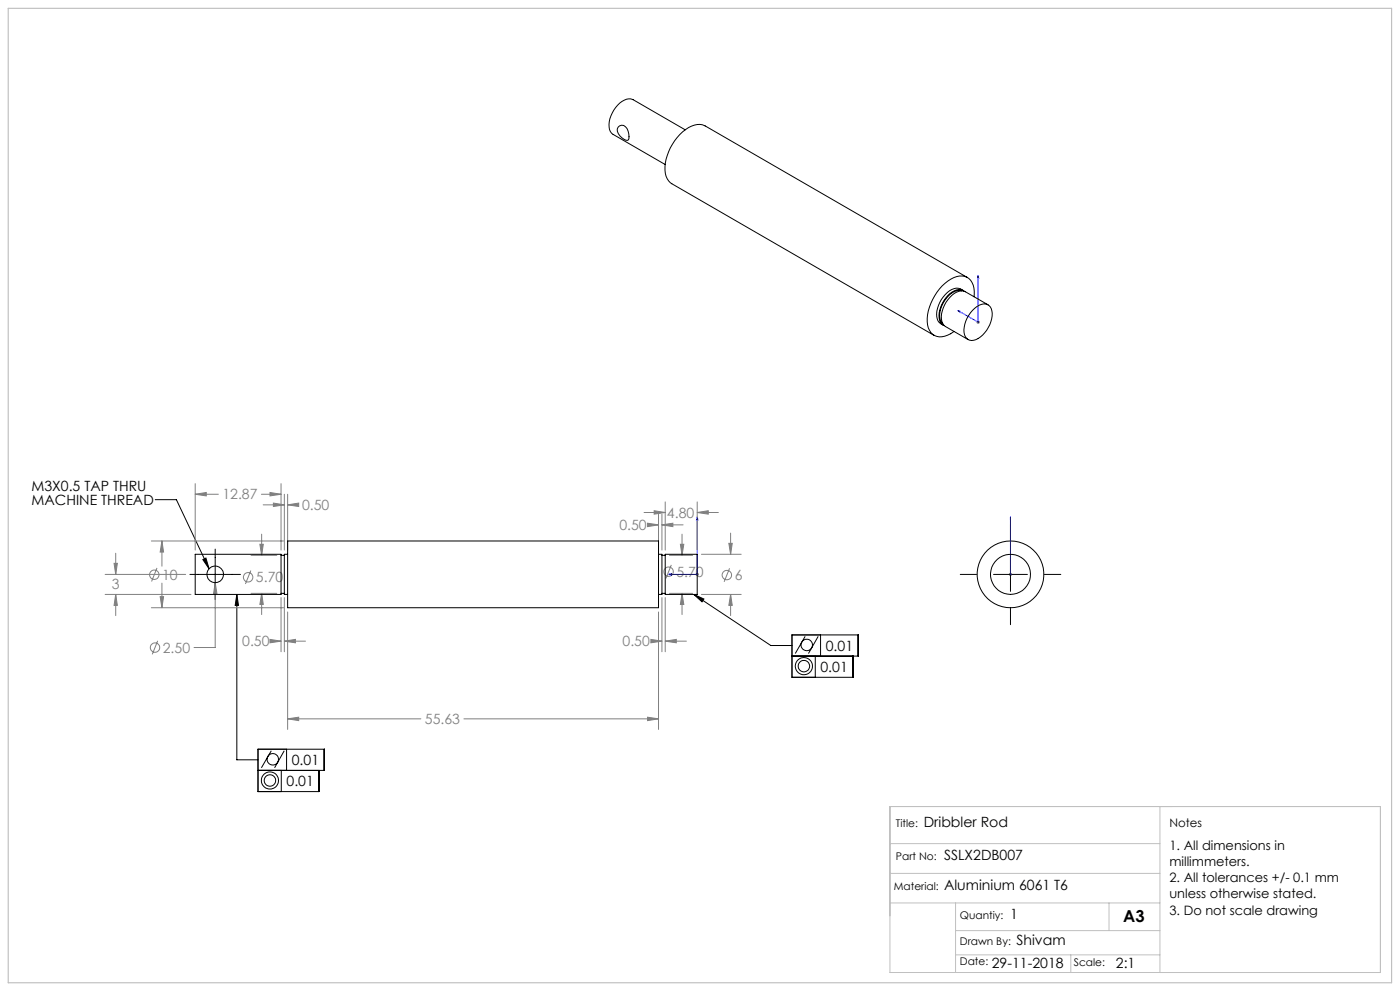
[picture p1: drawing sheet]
<svg xmlns="http://www.w3.org/2000/svg" width="420mm" height="297mm" viewBox="0 0 420 297" stroke-linecap="round" stroke-linejoin="round" font-family="sans-serif">
<g fill="none" stroke="#808080" stroke-width=".3">
<path d="M292.9 96.6h1M293.1 96.2l.7 .7M293.4 96.1v.9M293.8 96.2l-.7 .7M58.6 148.1l3.3-.5v1zM58.6 145v19.8M58.6 148.1h6.9M78.4 148.1h5.9M79 151.3h6.3M81 147.6l3.3 .5-3.3 .5zM82 150.8l3.3 .5-3.3 .5zM84.3 145v19.8"/>
<path d="M85.3 148.1v16.7M86.3 151.3l3.3-.5v1zM86.3 148.1v16.7M86.3 151.3h3.1M193.2 153.6h6.4M194.3 156.8l3.3 .5-3.3 .5zM195.2 157.3h2.4M196.3 153.1l3.3 .5-3.3 .5zM197.6 154.1v10.7M198.6 157.3l3.3-.5v1zM198.6 154.1v10.7M198.6 157.3h6.3"/>
<path d="M199.6 150.4v14.4M209.2 153.6l3.3-.5v1zM209.2 150.4v14.4M209.2 153.6h6.3M219.2 159.8v6.3M31.5 172.2h24.2M31.5 178.1h25.8M34.2 168.8h1l-.5 3.4zM34.7 178.1l.5 3.3h-1zM34.7 165.8v6.4M34.7 178.1v6.4M45.4 162.1h39.6"/>
<path d="M47.1 170.2l-1.6 4.1M48 178.8h1.1l-.5 3.3zM48.6 162.1l.5 3.3h-1.1zM48.6 162.1v7.6M48.6 174.8v7.3M64.6 174.6l.5 3.3h-1zM64.6 174.6v19.5h-6.4M75.2 171l-1.6 4M75.3 166.4h7.7M75.3 177.8h7.7M78 163.1h1l-.5 3.3zM78.5 177.8l.5 3.3h-1z"/>
<path d="M78.5 160.1v6.3M78.5 177.8v6.4M84.3 179.1v16.2M85.3 179.1v16.2M198.6 179.1v16.2M199.6 179.1v16.2M200.8 166.4h7M200.8 177.8h7M201.4 169.3l-1.6 4.1M204.1 163.1h1l-.5 3.3zM204.6 177.8l.5 3.3h-1zM204.6 160.1v6.3"/>
<path d="M204.6 177.8v6.4M208.7 172.2h1M208.8 171.8l.7 .7M209.2 171.6v1M209.5 171.8l-.7 .7M210.4 166.1h12M210.4 178.1h12M218.7 162.8h1l-.5 3.3zM218.9 170.3l-1.7 4.1M219.2 178.1l.5 3.3h-1zM219.2 178.1v6.4M302.6 172.2h1.1"/>
<path d="M302.8 171.8l.7 .7M303.1 171.6v1M303.5 171.8l-.7 .7M45.4 182.1h39.6M47.3 192l-1.6 4.1M81 191.6l3.3 .6-3.3 .4zM82 192.2h2.3M85.3 192.2l3.3-.6v1zM85.3 192.2h6.4M86.3 183.4v35.2M195.3 191.6l3.3 .6-3.3 .4zM196.1 192.2h2.5"/>
<path d="M197.6 183.4v35.2M199.6 192.2l3.3-.6v1zM199.6 192.2h6.3M86.3 215.4l3.3-.5v1.1zM86.3 215.4h40M139.2 215.4h58.4M194.3 214.9l3.3 .5-3.3 .6z"/>
<circle cx="46.3" cy="172.2" r="1.42"/>
<circle cx="74.4" cy="173" r="1.41"/>
<circle cx="200.6" cy="171.3" r="1.42"/>
<circle cx="218.1" cy="172.3" r="1.41"/>
<circle cx="46.5" cy="194.1" r="1.4"/>
</g>
<g fill="none" stroke="#000" stroke-width=".3">
<path d="M46.6 149.8h6.3l9.8 20.7M303.1 157.1v4.9M57 172.2h15.1M60.9 167.7l.9-.5 .9 3.3zM64.6 164.6v15.1M71 178.1v49.6h6.4M71 178.1l.5 3.3h-.9zM208.1 178.1l23.1 15.4h6.4M208.1 178.1l3.1 1.4-.6 .9zM288.1 172.2h4.9M298.1 172.2h10.1M303.1 167.1v10.1"/>
<path d="M313.3 172.2h4.9M237.6 196.6h19.9v-6.3h-19.9v12.7h18.3v-6.4M241.5 190.7l-2.9 5.2M244.6 196.6v6.4M245.5 190.7l-3 5.2M246.2 190.3v6.3M303.1 182.3v4.9M77.4 230.9h19.9v-6.4h-19.9v12.7h18.3v-6.3M81.4 225l-3 5.1M84.4 230.9v6.3M85.3 225l-2.9 5.1M86 224.5v6.4"/>
<circle cx="241.2" cy="199.6" r="2.57"/>
<circle cx="241.2" cy="199.6" r="1.72"/>
<circle cx="242" cy="193.3" r="1.71"/>
<circle cx="81" cy="233.9" r="2.58"/>
<circle cx="81" cy="233.9" r="1.71"/>
<circle cx="81.8" cy="227.6" r="1.71"/>
</g>
<path d="M287.3 93.1l.7 .1v.4zM293.4 82.5l.2 .8-.3-.2zM293.4 82.5v14.1l-6.1-3.5M209.2 154.9l.2 .9h-.4zM209.2 154.9v17.3h-8.6M303.1 154.9v.9v-.9M303.1 154.9v17.3M200.6 172.2l.8-.3v.5zM303.1 171.9v.5zM303.1 172.2h.1" fill="none" stroke="#00f" stroke-width=".3"/>
<path d="M267 252.8h81M267 241.7h147.1v49.8h-147.1zM348 241.7v49.8M267 261.8h81M267 270.6h81M286.7 270.6v20.9M286.7 278.9h61.3M332.7 270.6v8.3M286.7 286.2h61.3M321.2 286.2v5.3" fill="none" stroke="#c0c0c0" stroke-width=".3"/>
<path d="M2.5 2.5h415v292h-415z" fill="none" stroke="#c0c0c0" stroke-width=".35"/>
<path d="M60.9 167.7l.9-.5 .9 3.3zM208.1 178.1l3.1 1.4-.6 .9zM71 178.1l.5 3.3h-.9z" fill="#000"/>
<g fill="#00f">
<path d="M200.6 172.2l.8 .2v-.5zM209.2 154.9l-.2 .9h.4z"/>
<path d="M303.1 171.9v.5zM303.1 154.9v.9zM287.3 93.1l.7 .5v-.4zM293.4 82.5l-.1 .6 .3 .2z"/>
</g>
<path d="M86.3 215.4l3.3-.5v1.1zM194.3 214.9l3.3 .5-3.3 .6zM48.6 162.1l.5 3.3h-1.1zM48 178.8h1.1l-.5 3.3zM218.7 162.8h1l-.5 3.3zM219.2 178.1l.5 3.3h-1zM209.2 153.6l3.3-.5v1zM196.3 153.1l3.3 .5-3.3 .5zM81 147.6l3.3 .5-3.3 .5zM58.6 148.1l3.3-.5v1zM81 191.6l3.3 .6-3.3 .4zM85.3 192.2l3.3-.6v1zM86.3 151.3l3.3-.5v1zM82 150.8l3.3 .5-3.3 .5zM195.3 191.6l3.3 .6-3.3 .4zM199.6 192.2l3.3-.6v1zM198.6 157.3l3.3-.5v1zM194.3 156.8l3.3 .5-3.3 .5zM204.1 163.1h1l-.5 3.3zM204.6 177.8l.5 3.3h-1zM64.6 174.6l-.5 3.3h1zM34.2 168.8h1l-.5 3.4zM34.7 178.1l.5 3.3h-1zM78 163.1h1l-.5 3.3zM78.5 177.8l.5 3.3h-1z" fill="#808080"/>
<g fill="none" stroke="#000" stroke-width=".3">
<path d="M185.4 38.1a1.71 1.71 0 0 1 1.9-.4 1.71 1.71 0 0 1 1.1 1.6l.3 1.6-.2 1a3.2 3.2 0 0 1-3.3-2.5zM205.6 38.9l-15.7-9a4 4 0 0 0-4.6 1.6 7.8 7.8 0 0 0-2.2 7.9l.8 .8 15.7 9.1M288.5 87.2a4.4 4.4 0 0 0-4.5 2 7.4 7.4 0 0 0-1.8 7l.6 .8M288.9 87a3.4 3.4 0 0 0-4.7 .7 8.3 8.3 0 0 0-2.8 8.4l.3 .5 1.2 .8M289.3 87.3a3.3 3.3 0 0 0-4.4 .7 8.4 8.4 0 0 0-2.8 8.6l1.2 1M290.2 83.2l-78.6-45.5a5.4 5.4 0 0 0-5.9 1.1 15 15 0 0 0-6.1 13.2 4.6 4.6 0 0 0 1.9 3.1l78.7 45.4M291.7 93a3.8 3.8 0 0 1 5-1.4 5.1 5.1 0 0 1 .2 5.7 7.4 7.4 0 0 1-5.4 4.8 2.93 2.93 0 0 1-2.2-4.1l.8-2.6zM292.2 88.9a5.2 5.2 0 0 0-2.8-6.1 7.6 7.6 0 0 0-6.8 2.9 14.2 14.2 0 0 0-4.1 12.5 3.9 3.9 0 0 0 5.8 2.2l1.9-1.1M296.4 91.4l-6.8-3.9a4 4 0 0 0-4.6 1.6 7.9 7.9 0 0 0-2.2 7.8l.8 .9 6.8 4M58.6 166.1h25.7v12h-25.7zM84.3 166.4h1M84.3 177.8h1"/>
<path d="M86.3 162.1h111.3v20h-111.3zM86.3 166.1h-1v12h1M197.6 166.1h1v12h-1M198.6 166.4h1M198.6 177.8h1M199.6 166.1h9.6v12h-9.6z"/>
<circle cx="64.6" cy="172.1" r="2.5"/>
<circle cx="303.2" cy="172.1" r="10"/>
<circle cx="303.2" cy="172.1" r="6"/>
</g>
<text font-size="4.9" x="337" y="276.5">A3</text>
<g font-size="4.2">
<text x="9.5" y="147.1">M3X0.5 TAP THRU</text>
<text x="9.5" y="151.3">MACHINE THREAD</text>
<text x="247.7" y="195">0.01</text>
<text x="246.1" y="201.4">0.01</text>
<text x="87.6" y="229.3">0.01</text>
<text x="86" y="235.7">0.01</text>
<text x="277.1" y="247.9">Dribbler Rod</text>
<text x="283.2" y="257.7">SSLX2DB007</text>
<text x="283.2" y="266.8">Aluminium 6061 T6</text>
<text x="303" y="275.3">1</text>
<text x="304.9" y="283.2">Shivam</text>
<text x="297.6" y="290.1">29-11-2018</text>
<text x="334.8" y="290.2">2:1</text>
</g>
<g font-size="4.2" fill="#808080">
<text x="66.7" y="149.7">12.87</text>
<text x="90.6" y="152.9">0.50</text>
<text x="200.1" y="155.2">4.80</text>
<text x="185.8" y="158.9">0.50</text>
<text x="48.6" y="173.8">10</text>
<text x="202.9" y="172.9">5.70</text>
<text x="220.4" y="173.9">6</text>
<text x="33.6" y="176.5">3</text>
<text x="76.8" y="174.5">5.70</text>
<text x="48.9" y="195.6">2.50</text>
<text x="72.7" y="193.7">0.50</text>
<text x="186.8" y="193.7">0.50</text>
<text x="127.5" y="217">55.63</text>
</g>
<g font-size="3.9">
<text x="350.8" y="254.6">1. All dimensions in</text>
<text x="350.8" y="259.5">millimmeters.</text>
<text x="350.8" y="264.4">2. All tolerances +/- 0.1 mm</text>
<text x="350.8" y="269.3">unless otherwise stated.</text>
<text x="350.8" y="274.2">3. Do not scale drawing</text>
</g>
<text font-size="3.5" x="350.8" y="247.9">Notes</text>
<g font-size="3.2">
<text x="268.8" y="247.9">Title:</text>
<text x="268.8" y="257.7">Part No:</text>
<text x="268.1" y="266.8">Material:</text>
<text x="288" y="275.3">Quantiy:</text>
<text x="288" y="283.2">Drawn By:</text>
<text x="288" y="289.3">Date:</text>
<text x="322.2" y="289.5">Scale:</text>
</g>
</svg>
